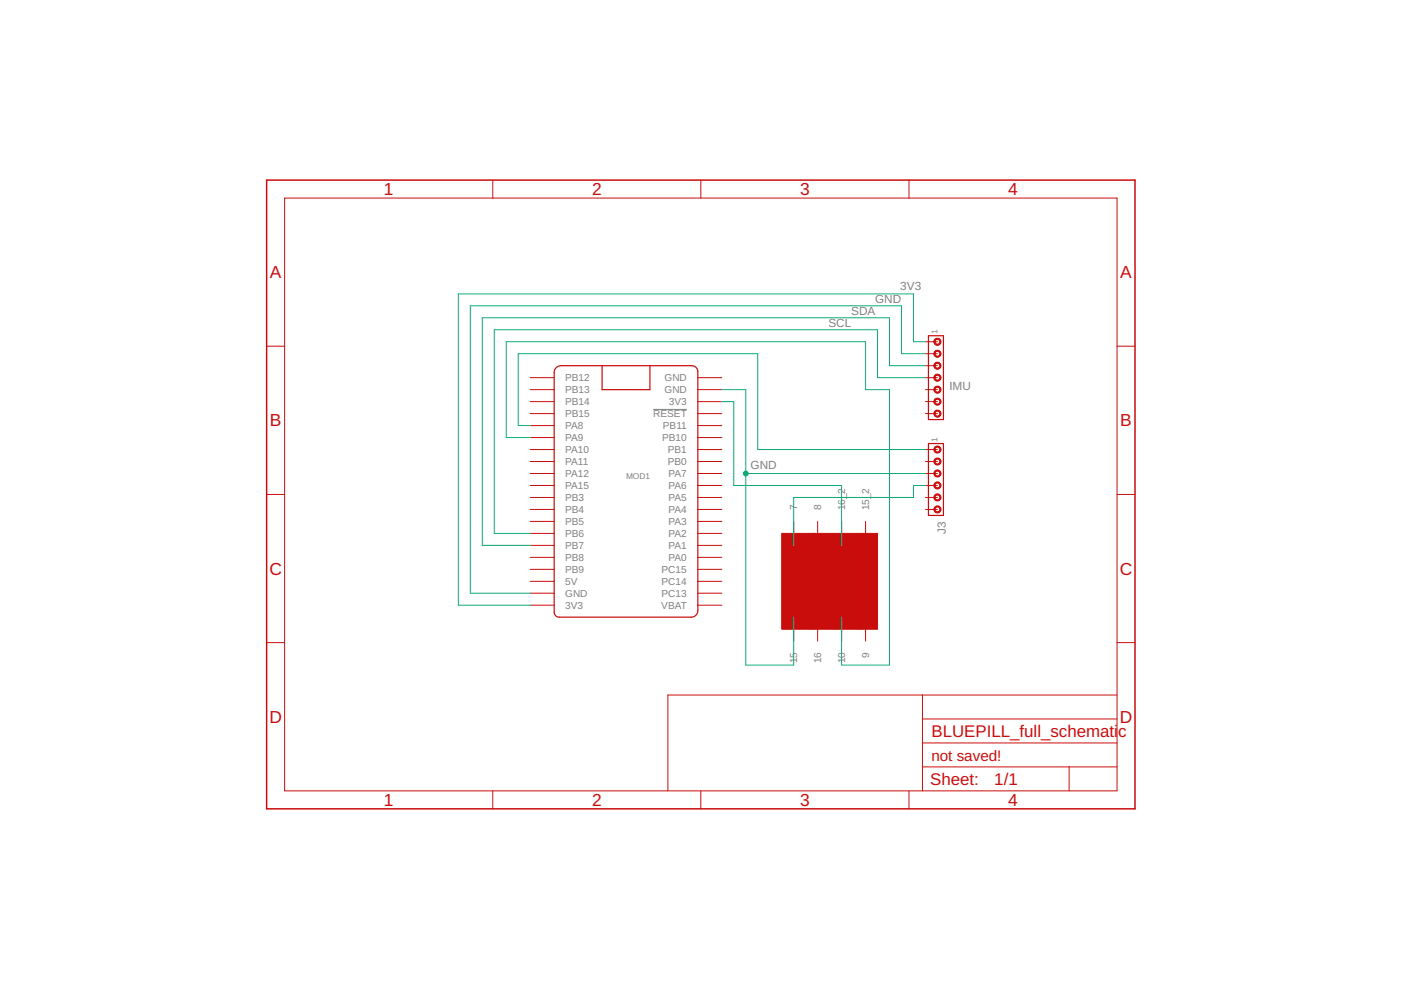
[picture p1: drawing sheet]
<?xml version="1.0" encoding="utf-8"?>
<!DOCTYPE eagle SYSTEM "eagle.dtd">
<eagle version="9.6.2">
<drawing>
<settings>
<setting alwaysvectorfont="no"/>
<setting verticaltext="up"/>
</settings>
<grid distance="0.1" unitdist="inch" unit="inch" style="lines" multiple="1" display="no" altdistance="0.01" altunitdist="inch" altunit="inch"/>
<schematic xreflabel="%F%N/%S.%C%R" xrefpart="/%S.%C%R">
<libraries>
<library name="BluePill">
<symbols>
<symbol name="BLUE_PILL">
<pin name="PB12" x="-20.32" y="22.86" visible="pin" length="middle"/>
<pin name="PB13" x="-20.32" y="20.32" visible="pin" length="middle"/>
<pin name="PB14" x="-20.32" y="17.78" visible="pin" length="middle"/>
<pin name="PB15" x="-20.32" y="15.24" visible="pin" length="middle"/>
<pin name="PA8" x="-20.32" y="12.7" visible="pin" length="middle"/>
<pin name="PA9" x="-20.32" y="10.16" visible="pin" length="middle"/>
<pin name="PA10" x="-20.32" y="7.62" visible="pin" length="middle"/>
<pin name="PA11" x="-20.32" y="5.08" visible="pin" length="middle"/>
<pin name="PA12" x="-20.32" y="2.54" visible="pin" length="middle"/>
<pin name="PA15" x="-20.32" y="0" visible="pin" length="middle"/>
<pin name="PB3" x="-20.32" y="-2.54" visible="pin" length="middle"/>
<pin name="PB4" x="-20.32" y="-5.08" visible="pin" length="middle"/>
<pin name="PB5" x="-20.32" y="-7.62" visible="pin" length="middle"/>
<pin name="PB6" x="-20.32" y="-10.16" visible="pin" length="middle"/>
<pin name="PB7" x="-20.32" y="-12.7" visible="pin" length="middle"/>
<pin name="PB8" x="-20.32" y="-15.24" visible="pin" length="middle"/>
<pin name="PB9" x="-20.32" y="-17.78" visible="pin" length="middle"/>
<pin name="5V" x="-20.32" y="-20.32" visible="pin" length="middle"/>
<pin name="GND@2" x="-20.32" y="-22.86" visible="pin" length="middle" direction="pas"/>
<pin name="3V3@2" x="-20.32" y="-25.4" visible="pin" length="middle"/>
<pin name="GND@1" x="20.32" y="22.86" visible="pin" length="middle" direction="pas" rot="R180"/>
<pin name="GND@3" x="20.32" y="20.32" visible="pin" length="middle" direction="pas" rot="R180"/>
<pin name="3V3@1" x="20.32" y="17.78" visible="pin" length="middle" rot="R180"/>
<pin name="!RESET" x="20.32" y="15.24" visible="pin" length="middle" rot="R180"/>
<pin name="PB11" x="20.32" y="12.7" visible="pin" length="middle" rot="R180"/>
<pin name="PB10" x="20.32" y="10.16" visible="pin" length="middle" rot="R180"/>
<pin name="PB1" x="20.32" y="7.62" visible="pin" length="middle" rot="R180"/>
<pin name="PB0" x="20.32" y="5.08" visible="pin" length="middle" rot="R180"/>
<pin name="PA7" x="20.32" y="2.54" visible="pin" length="middle" rot="R180"/>
<pin name="PA6" x="20.32" y="0" visible="pin" length="middle" rot="R180"/>
<pin name="PA5" x="20.32" y="-2.54" visible="pin" length="middle" rot="R180"/>
<pin name="PA4" x="20.32" y="-5.08" visible="pin" length="middle" rot="R180"/>
<pin name="PA3" x="20.32" y="-7.62" visible="pin" length="middle" rot="R180"/>
<pin name="PA2" x="20.32" y="-10.16" visible="pin" length="middle" rot="R180"/>
<pin name="PA1" x="20.32" y="-12.7" visible="pin" length="middle" rot="R180"/>
<pin name="PA0" x="20.32" y="-15.24" visible="pin" length="middle" rot="R180"/>
<pin name="PC15" x="20.32" y="-17.78" visible="pin" length="middle" rot="R180"/>
<pin name="PC14" x="20.32" y="-20.32" visible="pin" length="middle" rot="R180"/>
<pin name="PC13" x="20.32" y="-22.86" visible="pin" length="middle" rot="R180"/>
<pin name="VBAT" x="20.32" y="-25.4" visible="pin" length="middle" rot="R180"/>
<wire x1="-5.08" y1="25.4" x2="-13.803159375" y2="25.4" width="0.254" layer="94"/>
<wire x1="-13.803159375" y1="25.4" x2="-15.24" y2="23.963159375" width="0.254" layer="94" curve="90"/>
<wire x1="-15.24" y1="23.963159375" x2="-15.24" y2="-26.862371875" width="0.254" layer="94"/>
<wire x1="-15.24" y1="-26.862371875" x2="-14.162371875" y2="-27.94" width="0.254" layer="94" curve="90"/>
<wire x1="-14.162371875" y1="-27.94" x2="13.803159375" y2="-27.94" width="0.254" layer="94"/>
<wire x1="13.803159375" y1="-27.94" x2="15.24" y2="-26.503159375" width="0.254" layer="94" curve="90"/>
<wire x1="15.24" y1="-26.503159375" x2="15.24" y2="24.13" width="0.254" layer="94"/>
<wire x1="15.24" y1="24.13" x2="13.97" y2="25.4" width="0.254" layer="94" curve="90"/>
<wire x1="13.97" y1="25.4" x2="5.08" y2="25.4" width="0.254" layer="94"/>
<wire x1="5.08" y1="25.4" x2="5.08" y2="20.32" width="0.254" layer="94"/>
<wire x1="5.08" y1="20.32" x2="-5.08" y2="20.32" width="0.254" layer="94"/>
<wire x1="-5.08" y1="20.32" x2="-5.08" y2="25.4" width="0.254" layer="94"/>
<wire x1="-5.08" y1="25.4" x2="5.08" y2="25.4" width="0.254" layer="94"/>
<text x="0" y="1.27" size="1.27" layer="95">&gt;NAME</text>
<text x="0" y="-1.27" size="1.27" layer="96">&gt;VALUE</text>
</symbol>
</symbols>
<devicesets>
<deviceset name="BLUE_PILL" prefix="MOD" uservalue="yes">
<gates>
<gate name="G$1" symbol="BLUE_PILL" x="0" y="0"/>
</gates>
<devices>
<device name="" package="BLUE_PILL">
<connects>
<connect gate="G$1" pin="!RESET" pad="P$24"/>
<connect gate="G$1" pin="3V3@1" pad="P$23"/>
<connect gate="G$1" pin="3V3@2" pad="P$20"/>
<connect gate="G$1" pin="5V" pad="P$18"/>
<connect gate="G$1" pin="GND@1" pad="P$21"/>
<connect gate="G$1" pin="GND@2" pad="P$19"/>
<connect gate="G$1" pin="GND@3" pad="P$22"/>
<connect gate="G$1" pin="PA0" pad="P$36"/>
<connect gate="G$1" pin="PA1" pad="P$35"/>
<connect gate="G$1" pin="PA10" pad="P$7"/>
<connect gate="G$1" pin="PA11" pad="P$8"/>
<connect gate="G$1" pin="PA12" pad="P$9"/>
<connect gate="G$1" pin="PA15" pad="P$10"/>
<connect gate="G$1" pin="PA2" pad="P$34"/>
<connect gate="G$1" pin="PA3" pad="P$33"/>
<connect gate="G$1" pin="PA4" pad="P$32"/>
<connect gate="G$1" pin="PA5" pad="P$31"/>
<connect gate="G$1" pin="PA6" pad="P$30"/>
<connect gate="G$1" pin="PA7" pad="P$29"/>
<connect gate="G$1" pin="PA8" pad="P$5"/>
<connect gate="G$1" pin="PA9" pad="P$6"/>
<connect gate="G$1" pin="PB0" pad="P$28"/>
<connect gate="G$1" pin="PB1" pad="P$27"/>
<connect gate="G$1" pin="PB10" pad="P$26"/>
<connect gate="G$1" pin="PB11" pad="P$25"/>
<connect gate="G$1" pin="PB12" pad="P$1"/>
<connect gate="G$1" pin="PB13" pad="P$2"/>
<connect gate="G$1" pin="PB14" pad="P$3"/>
<connect gate="G$1" pin="PB15" pad="P$4"/>
<connect gate="G$1" pin="PB3" pad="P$11"/>
<connect gate="G$1" pin="PB4" pad="P$12"/>
<connect gate="G$1" pin="PB5" pad="P$13"/>
<connect gate="G$1" pin="PB6" pad="P$14"/>
<connect gate="G$1" pin="PB7" pad="P$15"/>
<connect gate="G$1" pin="PB8" pad="P$16"/>
<connect gate="G$1" pin="PB9" pad="P$17"/>
<connect gate="G$1" pin="PC13" pad="P$39"/>
<connect gate="G$1" pin="PC14" pad="P$38"/>
<connect gate="G$1" pin="PC15" pad="P$37"/>
<connect gate="G$1" pin="VBAT" pad="P$40"/>
</connects>
<technologies>
<technology name=""/>
</technologies>
</device>
<device name="ADVANCED" package="BLUE_PILL_ADV">
<connects>
<connect gate="G$1" pin="!RESET" pad="P$24"/>
<connect gate="G$1" pin="3V3@1" pad="P$23"/>
<connect gate="G$1" pin="3V3@2" pad="P$20"/>
<connect gate="G$1" pin="5V" pad="P$18"/>
<connect gate="G$1" pin="GND@1" pad="P$21"/>
<connect gate="G$1" pin="GND@2" pad="P$19"/>
<connect gate="G$1" pin="GND@3" pad="P$22"/>
<connect gate="G$1" pin="PA0" pad="P$36"/>
<connect gate="G$1" pin="PA1" pad="P$35"/>
<connect gate="G$1" pin="PA10" pad="P$7"/>
<connect gate="G$1" pin="PA11" pad="P$8"/>
<connect gate="G$1" pin="PA12" pad="P$9"/>
<connect gate="G$1" pin="PA15" pad="P$10"/>
<connect gate="G$1" pin="PA2" pad="P$34"/>
<connect gate="G$1" pin="PA3" pad="P$33"/>
<connect gate="G$1" pin="PA4" pad="P$32"/>
<connect gate="G$1" pin="PA5" pad="P$31"/>
<connect gate="G$1" pin="PA6" pad="P$30"/>
<connect gate="G$1" pin="PA7" pad="P$29"/>
<connect gate="G$1" pin="PA8" pad="P$5"/>
<connect gate="G$1" pin="PA9" pad="P$6"/>
<connect gate="G$1" pin="PB0" pad="P$28"/>
<connect gate="G$1" pin="PB1" pad="P$27"/>
<connect gate="G$1" pin="PB10" pad="P$26"/>
<connect gate="G$1" pin="PB11" pad="P$25"/>
<connect gate="G$1" pin="PB12" pad="P$1"/>
<connect gate="G$1" pin="PB13" pad="P$2"/>
<connect gate="G$1" pin="PB14" pad="P$3"/>
<connect gate="G$1" pin="PB15" pad="P$4"/>
<connect gate="G$1" pin="PB3" pad="P$11"/>
<connect gate="G$1" pin="PB4" pad="P$12"/>
<connect gate="G$1" pin="PB5" pad="P$13"/>
<connect gate="G$1" pin="PB6" pad="P$14"/>
<connect gate="G$1" pin="PB7" pad="P$15"/>
<connect gate="G$1" pin="PB8" pad="P$16"/>
<connect gate="G$1" pin="PB9" pad="P$17"/>
<connect gate="G$1" pin="PC13" pad="P$39"/>
<connect gate="G$1" pin="PC14" pad="P$38"/>
<connect gate="G$1" pin="PC15" pad="P$37"/>
<connect gate="G$1" pin="VBAT" pad="P$40"/>
</connects>
<technologies>
<technology name=""/>
</technologies>
</device>
</devices>
</deviceset>
</devicesets>
</library>
<library name="con-amp">
<symbols>
<symbol name="MTA-1_7">
<wire x1="-8.89" y1="1.27" x2="-8.89" y2="-1.905" width="0.254" layer="94"/>
<wire x1="8.89" y1="-1.905" x2="-8.89" y2="-1.905" width="0.254" layer="94"/>
<wire x1="8.89" y1="-1.905" x2="8.89" y2="1.27" width="0.254" layer="94"/>
<wire x1="-8.89" y1="1.27" x2="8.89" y2="1.27" width="0.254" layer="94"/>
<circle x="-7.62" y="0" radius="0.635" width="0.254" layer="94"/>
<circle x="-5.08" y="0" radius="0.635" width="0.254" layer="94"/>
<circle x="-2.54" y="0" radius="0.635" width="0.254" layer="94"/>
<circle x="0" y="0" radius="0.635" width="0.254" layer="94"/>
<circle x="2.54" y="0" radius="0.635" width="0.254" layer="94"/>
<circle x="5.08" y="0" radius="0.635" width="0.254" layer="94"/>
<circle x="7.62" y="0" radius="0.635" width="0.254" layer="94"/>
<text x="10.16" y="0" size="1.778" layer="95">&gt;NAME</text>
<text x="10.16" y="-3.81" size="1.778" layer="96">&gt;VALUE</text>
<text x="-10.16" y="-1.27" size="1.27" layer="95">1</text>
<pin name="1" x="-7.62" y="-2.54" visible="off" length="short" direction="pas" rot="R90"/>
<pin name="2" x="-5.08" y="-2.54" visible="off" length="short" direction="pas" rot="R90"/>
<pin name="3" x="-2.54" y="-2.54" visible="off" length="short" direction="pas" rot="R90"/>
<pin name="4" x="0" y="-2.54" visible="off" length="short" direction="pas" rot="R90"/>
<pin name="5" x="2.54" y="-2.54" visible="off" length="short" direction="pas" rot="R90"/>
<pin name="6" x="5.08" y="-2.54" visible="off" length="short" direction="pas" rot="R90"/>
<pin name="7" x="7.62" y="-2.54" visible="off" length="short" direction="pas" rot="R90"/>
</symbol>
<symbol name="MTA-1_6">
<wire x1="-6.35" y1="1.27" x2="-6.35" y2="-1.905" width="0.254" layer="94"/>
<wire x1="8.89" y1="-1.905" x2="-6.35" y2="-1.905" width="0.254" layer="94"/>
<wire x1="8.89" y1="-1.905" x2="8.89" y2="1.27" width="0.254" layer="94"/>
<wire x1="-6.35" y1="1.27" x2="8.89" y2="1.27" width="0.254" layer="94"/>
<circle x="-5.08" y="0" radius="0.635" width="0.254" layer="94"/>
<circle x="-2.54" y="0" radius="0.635" width="0.254" layer="94"/>
<circle x="0" y="0" radius="0.635" width="0.254" layer="94"/>
<circle x="2.54" y="0" radius="0.635" width="0.254" layer="94"/>
<circle x="5.08" y="0" radius="0.635" width="0.254" layer="94"/>
<circle x="7.62" y="0" radius="0.635" width="0.254" layer="94"/>
<text x="10.16" y="0" size="1.778" layer="95">&gt;NAME</text>
<text x="10.16" y="-3.81" size="1.778" layer="96">&gt;VALUE</text>
<text x="-7.62" y="-1.27" size="1.27" layer="95">1</text>
<pin name="1" x="-5.08" y="-2.54" visible="off" length="short" direction="pas" rot="R90"/>
<pin name="2" x="-2.54" y="-2.54" visible="off" length="short" direction="pas" rot="R90"/>
<pin name="3" x="0" y="-2.54" visible="off" length="short" direction="pas" rot="R90"/>
<pin name="4" x="2.54" y="-2.54" visible="off" length="short" direction="pas" rot="R90"/>
<pin name="5" x="5.08" y="-2.54" visible="off" length="short" direction="pas" rot="R90"/>
<pin name="6" x="7.62" y="-2.54" visible="off" length="short" direction="pas" rot="R90"/>
</symbol>
</symbols>
<devicesets>
<deviceset name="MTA07-100" prefix="J" uservalue="yes">
<gates>
<gate name="G$1" symbol="MTA-1_7" x="-2.54" y="0"/>
</gates>
<devices>
<device name="" package="10X07MTA">
<connects>
<connect gate="G$1" pin="1" pad="1"/>
<connect gate="G$1" pin="2" pad="2"/>
<connect gate="G$1" pin="3" pad="3"/>
<connect gate="G$1" pin="4" pad="4"/>
<connect gate="G$1" pin="5" pad="5"/>
<connect gate="G$1" pin="6" pad="6"/>
<connect gate="G$1" pin="7" pad="7"/>
</connects>
<package3dinstances>
<package3dinstance package3d_urn="urn:adsk.eagle:package:8081636/1"/>
</package3dinstances>
<technologies>
<technology name="">
<attribute name="POPULARITY" value="0" constant="no"/>
</technology>
</technologies>
</device>
</devices>
</deviceset>
<deviceset name="MTA06-100" prefix="J" uservalue="yes">
<gates>
<gate name="G$1" symbol="MTA-1_6" x="0" y="0"/>
</gates>
<devices>
<device name="" package="10X06MTA">
<connects>
<connect gate="G$1" pin="1" pad="1"/>
<connect gate="G$1" pin="2" pad="2"/>
<connect gate="G$1" pin="3" pad="3"/>
<connect gate="G$1" pin="4" pad="4"/>
<connect gate="G$1" pin="5" pad="5"/>
<connect gate="G$1" pin="6" pad="6"/>
</connects>
<package3dinstances>
<package3dinstance package3d_urn="urn:adsk.eagle:package:8081635/1"/>
</package3dinstances>
<technologies>
<technology name="">
<attribute name="POPULARITY" value="0" constant="no"/>
</technology>
</technologies>
</device>
</devices>
</deviceset>
</devicesets>
</library>
<library name="max3232_custom_schematic_v1">
<symbols>
<symbol name="MAX3232_CUSTOM">
<pin name="7" x="-38.1" y="15.24" length="middle" direction="out" rot="R90"/>
<pin name="8" x="-33.02" y="15.24" length="middle" direction="out" rot="R90"/>
<pin name="16_2" x="-27.94" y="15.24" length="middle" direction="out" rot="R90"/>
<pin name="15_2" x="-22.86" y="15.24" length="middle" direction="out" rot="R90"/>
<pin name="15" x="-38.1" y="0" length="middle" direction="out" rot="R270"/>
<pin name="16" x="-33.02" y="0" length="middle" direction="out" rot="R270"/>
<pin name="10" x="-27.94" y="0" length="middle" direction="out" rot="R270"/>
<pin name="9" x="-22.86" y="0" length="middle" direction="out" rot="R270"/>
<rectangle x1="-40.64" y1="-2.54" x2="-20.32" y2="17.78" layer="94"/>
</symbol>
</symbols>
<devicesets>
<deviceset name="MAX3232_CUSTOM">
<gates>
<gate name="G$1" symbol="MAX3232_CUSTOM" x="-101.6" y="2.54"/>
</gates>
<devices>
<device name="" package="MAX3232_CUSTOM">
<connects>
<connect gate="G$1" pin="10" pad="P$10"/>
<connect gate="G$1" pin="15" pad="P$15"/>
<connect gate="G$1" pin="15_2" pad="P$15_2"/>
<connect gate="G$1" pin="16" pad="P$16"/>
<connect gate="G$1" pin="16_2" pad="P$16_2"/>
<connect gate="G$1" pin="7" pad="P$7"/>
<connect gate="G$1" pin="8" pad="P$8"/>
<connect gate="G$1" pin="9" pad="P$9"/>
</connects>
<technologies>
<technology name=""/>
</technologies>
</device>
</devices>
</deviceset>
</devicesets>
</library>
<library name="frames">
<symbols>
<symbol name="A5L-LOC">
<wire x1="85.09" y1="3.81" x2="85.09" y2="24.13" width="0.1016" layer="94"/>
<wire x1="85.09" y1="24.13" x2="139.065" y2="24.13" width="0.1016" layer="94"/>
<wire x1="139.065" y1="24.13" x2="180.34" y2="24.13" width="0.1016" layer="94"/>
<wire x1="170.18" y1="3.81" x2="170.18" y2="8.89" width="0.1016" layer="94"/>
<wire x1="170.18" y1="8.89" x2="180.34" y2="8.89" width="0.1016" layer="94"/>
<wire x1="170.18" y1="8.89" x2="139.065" y2="8.89" width="0.1016" layer="94"/>
<wire x1="139.065" y1="8.89" x2="139.065" y2="3.81" width="0.1016" layer="94"/>
<wire x1="139.065" y1="8.89" x2="139.065" y2="13.97" width="0.1016" layer="94"/>
<wire x1="139.065" y1="13.97" x2="180.34" y2="13.97" width="0.1016" layer="94"/>
<wire x1="139.065" y1="13.97" x2="139.065" y2="19.05" width="0.1016" layer="94"/>
<wire x1="139.065" y1="19.05" x2="180.34" y2="19.05" width="0.1016" layer="94"/>
<wire x1="139.065" y1="19.05" x2="139.065" y2="24.13" width="0.1016" layer="94"/>
<text x="140.97" y="15.24" size="2.54" layer="94">&gt;DRAWING_NAME</text>
<text x="140.97" y="10.16" size="2.286" layer="94">&gt;LAST_DATE_TIME</text>
<text x="154.305" y="5.08" size="2.54" layer="94">&gt;SHEET</text>
<text x="140.716" y="4.953" size="2.54" layer="94">Sheet:</text>
<frame x1="0" y1="0" x2="184.15" y2="133.35" columns="4" rows="4" layer="94"/>
</symbol>
</symbols>
<devicesets>
<deviceset name="A5L-LOC" prefix="FRAME" uservalue="yes">
<gates>
<gate name="G$1" symbol="A5L-LOC" x="0" y="0"/>
</gates>
<devices>
<device name="">
<technologies>
<technology name=""/>
</technologies>
</device>
</devices>
</deviceset>
</devicesets>
</library>
</libraries>
<attributes>
</attributes>
<variantdefs>
</variantdefs>
<classes>
<class number="0" name="default" width="0" drill="0">
</class>
</classes>
<parts>
<part name="MOD1" library="BluePill" deviceset="BLUE_PILL" device=""/>
<part name="IMU" library="con-amp" deviceset="MTA07-100" device="" package3d_urn="urn:adsk.eagle:package:8081636/1"/>
<part name="J3" library="con-amp" deviceset="MTA06-100" device="" package3d_urn="urn:adsk.eagle:package:8081635/1"/>
<part name="U$1" library="max3232_custom_schematic_v1" deviceset="MAX3232_CUSTOM" device=""/>
<part name="FRAME1" library="frames" deviceset="A5L-LOC" device=""/>
</parts>
<sheets>
<sheet>
<plain>
</plain>
<instances>
<instance part="MOD1" gate="G$1" x="38.1" y="53.34" smashed="yes">
<attribute name="NAME" x="38.1" y="54.61" size="1.27" layer="95"/>
<attribute name="VALUE" x="38.1" y="52.07" size="1.27" layer="96"/>
</instance>
<instance part="IMU" gate="G$1" x="104.14" y="76.2" smashed="yes" rot="R270">
<attribute name="NAME" x="106.68" y="73.66" size="1.778" layer="95"/>
<attribute name="VALUE" x="100.33" y="66.04" size="1.778" layer="96" rot="R270"/>
</instance>
<instance part="J3" gate="G$1" x="104.14" y="55.88" smashed="yes" rot="R270">
<attribute name="NAME" x="104.14" y="45.72" size="1.778" layer="95" rot="R270"/>
<attribute name="VALUE" x="100.33" y="45.72" size="1.778" layer="96" rot="R270"/>
</instance>
<instance part="U$1" gate="G$1" x="111.76" y="25.4" smashed="yes"/>
<instance part="FRAME1" gate="G$1" x="-38.1" y="-15.24" smashed="yes">
<attribute name="DRAWING_NAME" x="102.87" y="0" size="2.54" layer="94"/>
<attribute name="LAST_DATE_TIME" x="102.87" y="-5.08" size="2.286" layer="94"/>
<attribute name="SHEET" x="116.205" y="-10.16" size="2.54" layer="94"/>
</instance>
</instances>
<busses>
</busses>
<nets>
<net name="3V3" class="0">
<segment>
<pinref part="MOD1" gate="G$1" pin="3V3@2"/>
<wire x1="17.78" y1="27.94" x2="2.54" y2="27.94" width="0.1524" layer="91"/>
<wire x1="2.54" y1="27.94" x2="2.54" y2="93.98" width="0.1524" layer="91"/>
<wire x1="2.54" y1="93.98" x2="99.06" y2="93.98" width="0.1524" layer="91"/>
<wire x1="99.06" y1="93.98" x2="99.06" y2="83.82" width="0.1524" layer="91"/>
<pinref part="IMU" gate="G$1" pin="1"/>
<wire x1="99.06" y1="83.82" x2="101.6" y2="83.82" width="0.1524" layer="91"/>
<label x="96.266" y="94.742" size="1.778" layer="95"/>
</segment>
</net>
<net name="GND" class="0">
<segment>
<pinref part="MOD1" gate="G$1" pin="GND@2"/>
<wire x1="17.78" y1="30.48" x2="5.08" y2="30.48" width="0.1524" layer="91"/>
<wire x1="5.08" y1="30.48" x2="5.08" y2="91.44" width="0.1524" layer="91"/>
<wire x1="5.08" y1="91.44" x2="96.52" y2="91.44" width="0.1524" layer="91"/>
<wire x1="96.52" y1="91.44" x2="96.52" y2="81.28" width="0.1524" layer="91"/>
<pinref part="IMU" gate="G$1" pin="2"/>
<wire x1="96.52" y1="81.28" x2="101.6" y2="81.28" width="0.1524" layer="91"/>
<label x="90.932" y="91.948" size="1.778" layer="95"/>
</segment>
<segment>
<pinref part="J3" gate="G$1" pin="3"/>
<wire x1="101.6" y1="55.88" x2="63.5" y2="55.88" width="0.1524" layer="91"/>
<wire x1="63.5" y1="55.88" x2="63.5" y2="73.66" width="0.1524" layer="91"/>
<pinref part="MOD1" gate="G$1" pin="GND@3"/>
<wire x1="63.5" y1="73.66" x2="58.42" y2="73.66" width="0.1524" layer="91"/>
<label x="64.516" y="56.896" size="1.778" layer="95"/>
<pinref part="U$1" gate="G$1" pin="15"/>
<wire x1="73.66" y1="25.4" x2="73.66" y2="15.24" width="0.1524" layer="91"/>
<wire x1="73.66" y1="15.24" x2="63.5" y2="15.24" width="0.1524" layer="91"/>
<wire x1="63.5" y1="15.24" x2="63.5" y2="55.88" width="0.1524" layer="91"/>
<junction x="63.5" y="55.88"/>
</segment>
</net>
<net name="SCL" class="0">
<segment>
<pinref part="MOD1" gate="G$1" pin="PB6"/>
<wire x1="17.78" y1="43.18" x2="10.16" y2="43.18" width="0.1524" layer="91"/>
<wire x1="10.16" y1="43.18" x2="10.16" y2="86.36" width="0.1524" layer="91"/>
<wire x1="10.16" y1="86.36" x2="91.44" y2="86.36" width="0.1524" layer="91"/>
<wire x1="91.44" y1="86.36" x2="91.44" y2="76.2" width="0.1524" layer="91"/>
<pinref part="IMU" gate="G$1" pin="4"/>
<wire x1="91.44" y1="76.2" x2="101.6" y2="76.2" width="0.1524" layer="91"/>
<label x="81.026" y="86.868" size="1.778" layer="95"/>
</segment>
</net>
<net name="SDA" class="0">
<segment>
<pinref part="MOD1" gate="G$1" pin="PB7"/>
<wire x1="17.78" y1="40.64" x2="7.62" y2="40.64" width="0.1524" layer="91"/>
<wire x1="7.62" y1="40.64" x2="7.62" y2="88.9" width="0.1524" layer="91"/>
<wire x1="7.62" y1="88.9" x2="93.98" y2="88.9" width="0.1524" layer="91"/>
<wire x1="93.98" y1="88.9" x2="93.98" y2="78.74" width="0.1524" layer="91"/>
<pinref part="IMU" gate="G$1" pin="3"/>
<wire x1="93.98" y1="78.74" x2="101.6" y2="78.74" width="0.1524" layer="91"/>
<label x="85.852" y="89.408" size="1.778" layer="95"/>
</segment>
</net>
<net name="10" class="0">
<segment>
<pinref part="MOD1" gate="G$1" pin="PA9"/>
<wire x1="17.78" y1="63.5" x2="12.7" y2="63.5" width="0.1524" layer="91"/>
<wire x1="12.7" y1="63.5" x2="12.7" y2="83.82" width="0.1524" layer="91"/>
<wire x1="12.7" y1="83.82" x2="88.9" y2="83.82" width="0.1524" layer="91"/>
<pinref part="U$1" gate="G$1" pin="10"/>
<wire x1="83.82" y1="25.4" x2="83.82" y2="15.24" width="0.1524" layer="91"/>
<wire x1="83.82" y1="15.24" x2="93.98" y2="15.24" width="0.1524" layer="91"/>
<wire x1="93.98" y1="15.24" x2="93.98" y2="73.66" width="0.1524" layer="91"/>
<wire x1="93.98" y1="73.66" x2="88.9" y2="73.66" width="0.1524" layer="91"/>
<wire x1="88.9" y1="73.66" x2="88.9" y2="83.82" width="0.1524" layer="91"/>
</segment>
</net>
<net name="N$2" class="0">
<segment>
<pinref part="MOD1" gate="G$1" pin="PA8"/>
<wire x1="17.78" y1="66.04" x2="15.24" y2="66.04" width="0.1524" layer="91"/>
<wire x1="15.24" y1="66.04" x2="15.24" y2="81.28" width="0.1524" layer="91"/>
<wire x1="15.24" y1="81.28" x2="66.04" y2="81.28" width="0.1524" layer="91"/>
<pinref part="J3" gate="G$1" pin="1"/>
<wire x1="101.6" y1="60.96" x2="66.04" y2="60.96" width="0.1524" layer="91"/>
<wire x1="66.04" y1="60.96" x2="66.04" y2="81.28" width="0.1524" layer="91"/>
</segment>
</net>
<net name="7" class="0">
<segment>
<pinref part="U$1" gate="G$1" pin="7"/>
<wire x1="73.66" y1="40.64" x2="73.66" y2="50.8" width="0.1524" layer="91"/>
<wire x1="73.66" y1="50.8" x2="99.06" y2="50.8" width="0.1524" layer="91"/>
<wire x1="99.06" y1="50.8" x2="99.06" y2="53.34" width="0.1524" layer="91"/>
<pinref part="J3" gate="G$1" pin="4"/>
<wire x1="99.06" y1="53.34" x2="101.6" y2="53.34" width="0.1524" layer="91"/>
</segment>
</net>
<net name="16" class="0">
<segment>
<wire x1="83.82" y1="53.34" x2="60.96" y2="53.34" width="0.1524" layer="91"/>
<wire x1="60.96" y1="53.34" x2="60.96" y2="71.12" width="0.1524" layer="91"/>
<pinref part="MOD1" gate="G$1" pin="3V3@1"/>
<wire x1="60.96" y1="71.12" x2="58.42" y2="71.12" width="0.1524" layer="91"/>
<pinref part="U$1" gate="G$1" pin="16_2"/>
<wire x1="83.82" y1="53.34" x2="83.82" y2="40.64" width="0.1524" layer="91"/>
</segment>
</net>
</nets>
</sheet>
</sheets>
</schematic>
</drawing>
<compatibility>
<note version="8.2" severity="warning">
Since Version 8.2, EAGLE supports online libraries. The ids
of those online libraries will not be understood (or retained)
with this version.
</note>
<note version="8.3" severity="warning">
Since Version 8.3, EAGLE supports URNs for individual library
assets (packages, symbols, and devices). The URNs of those assets
will not be understood (or retained) with this version.
</note>
<note version="8.3" severity="warning">
Since Version 8.3, EAGLE supports the association of 3D packages
with devices in libraries, schematics, and board files. Those 3D
packages will not be understood (or retained) with this version.
</note>
</compatibility>
</eagle>
